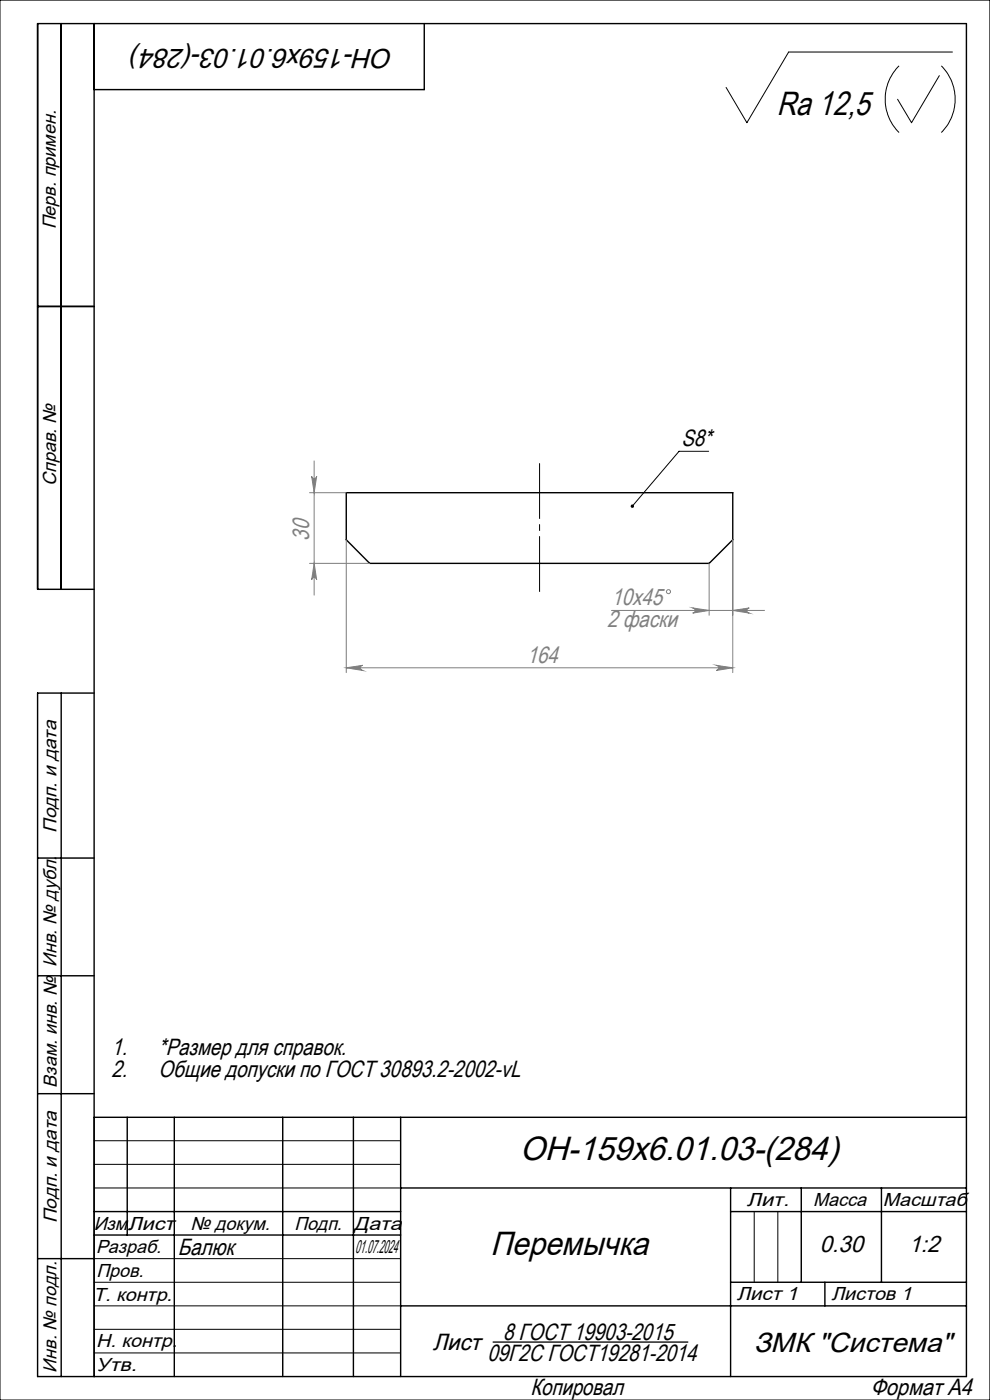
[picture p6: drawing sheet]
<svg xmlns="http://www.w3.org/2000/svg" width="210mm" height="297mm" viewBox="0 0 210 297" stroke-linecap="round" stroke-linejoin="round" font-family="sans-serif">
<g fill="none" stroke="#000" stroke-width=".3">
<path d="M13 5v120M20 5v287M90 5v14h-70M8 65h12M73.4 104.5h82v10l-5 5h-72l-5-5zM20 125h-12v-120h197v287h-197v-145h12M13 147v145M8 182h12M8 207h12M8 232h12M20 237h185M27 237v25"/>
<path d="M37 237v55M60 237v55M75 237v55M85 237v55M20 257h65M85 252h120M155 252v40M155 257h50M170 252v20M187 252v20M8 267h12M20 262h65"/>
<path d="M85 277h120M155 272h50M175 272v5"/>
</g>
<g fill="none" stroke="#808080" stroke-width=".21">
<path d="M66.6 97.8v28.5M65.7 104.5h7.7M65.7 119.5h12.7M66.1 101a.53 .53 0 0 0 .5 .5 .53 .53 0 0 0 .6-.5l-.6 3.5zM66.6 119.5l.6 3.5a.53 .53 0 0 0-.6-.5 .53 .53 0 0 0-.5 .5zM73.4 114.5v28.2M150.4 119.5v11M155.4 114.5v28.2M129.7 129.5h32.5M146.9 129l3.5 .5-3.5 .6a.55 .55 0 0 0 .5-.6 .55 .55 0 0 0-.5-.5zM155.4 129.5l3.5-.5a.55 .55 0 0 0-.5 .5 .55 .55 0 0 0 .5 .6zM73.4 141.7h82"/>
<path d="M73.4 141.7l3.5-.6a.55 .55 0 0 0-.5 .6 .55 .55 0 0 0 .5 .5zM151.9 141.1l3.5 .6-3.5 .5a.55 .55 0 0 0 .5-.5 .55 .55 0 0 0-.5-.6z"/>
<circle cx="141.8" cy="125.5" r=".43"/>
</g>
<path d="M104.5 284.7h41.5" fill="none" stroke="#000" stroke-width=".27"/>
<g fill="none" stroke="#000" stroke-width=".21">
<path d="M0 0h210v297h-210zM190.7 14a10 10 0 0 0 0 14.1M199.2 16l-5.8 10-3-4.9M199.7 14a10 10 0 0 1 0 14.1M202 11h-34.7l-8.9 15-4.4-7.4M150.3 95.7h-6.3l-9.9 11.7M20 242h65M20 247h65M20 252h65M160 257v15M165 257v15M20 267h65"/>
<path d="M20 272h65M20 277h65M20 282h65M20 287h65"/>
</g>
<path d="M114.5 125.5v-27.2" fill="none" stroke="#000" stroke-width=".21" stroke-dasharray="15.2 1.3 1.3 1.3" stroke-dashoffset="3.6"/>
<path d="M133.9 107.1a.36 .36 0 0 1 .6 .3 .36 .36 0 0 1-.6 .3l.2-.3-.2 .3a.36 .36 0 0 1 0-.6z" fill="#000"/>
<g fill="#808080">
<path d="M73.4 141.7l3.5-.6a.55 .55 0 0 0-.5 .6 .55 .55 0 0 0 .5 .5zM151.9 141.1l3.5 .6-3.5 .5a.55 .55 0 0 0 .5-.5 .55 .55 0 0 0-.5-.6zM146.9 129l3.5 .5-3.5 .6a.55 .55 0 0 0 .5-.6 .55 .55 0 0 0-.5-.5zM155.4 129.5l3.5-.5a.55 .55 0 0 0-.5 .5 .55 .55 0 0 0 .5 .6z"/>
<path d="M66.1 101a.53 .53 0 0 0 .5 .5 .53 .53 0 0 0 .6-.5l-.6 3.5zM66.6 119.5l.6 3.5a.53 .53 0 0 0-.6-.5 .53 .53 0 0 0-.5 .5z"/>
</g>
<g font-size="7.1">
<text x="164.7" y="24.5">Ra 12,5</text>
<text x="110.3" y="246.2">ОН-159х6.01.03-(284)</text>
<text x="104.1" y="266.3">Перемычка</text>
</g>
<g font-size="5.8">
<text x="83.5" y="10.4" transform="rotate(-180 83.5 10.4)">ОН-159х6.01.03-(284)</text>
<text x="159.9" y="286.8">ЗМК &quot;Система&quot;</text>
</g>
<g font-size="5">
<text x="144.6" y="94.6">S8*</text>
<text x="23.6" y="223.9">1.</text>
<text x="33.6" y="223.9">*Размер для справок.</text>
<text x="23.6" y="228.4">2.</text>
<text x="33.6" y="228.4">Общие допуски по ГОСТ 30893.2-2002-vL</text>
<text x="37.7" y="266.3">Балюк</text>
<text x="173.9" y="265.7">0.30</text>
<text x="192.8" y="265.7">1:2</text>
<text x="91.8" y="286.3">Лист</text>
<text x="106.7" y="284.2">8 ГОСТ 19903-2015</text>
<text x="103.4" y="288.7">09Г2С ГОСТ19281-2014</text>
<text x="112.5" y="296">Копировал</text>
<text x="184.7" y="296">Формат А4</text>
</g>
<g font-size="5" fill="#808080">
<text x="65.6" y="114.7" transform="rotate(-90 65.6 114.7)">30</text>
<text x="129.7" y="128.4">10x45</text>
<text x="128.8" y="132.9">2 фаски</text>
<text x="111.7" y="140.6">164</text>
</g>
<g font-size="4">
<text x="11.9" y="48.7" transform="rotate(-90 11.9 48.7)">Перв. примен.</text>
<text x="11.9" y="103.1" transform="rotate(-90 11.9 103.1)">Справ. №</text>
<text x="12" y="176.7" transform="rotate(-90 12 176.7)">Подп. и дата</text>
<text x="12" y="205" transform="rotate(-90 12 205)">Инв. № дубл.</text>
<text x="12" y="230.7" transform="rotate(-90 12 230.7)">Взам. инв. №</text>
<text x="158.4" y="255.8">Лит.</text>
<text x="172.5" y="255.8">Масса</text>
<text x="187.3" y="255.8">Масштаб</text>
<text x="12" y="259.5" transform="rotate(-90 12 259.5)">Подп. и дата</text>
<text x="19.9" y="261">Изм.</text>
<text x="27.1" y="261">Лист</text>
<text x="40.4" y="261">№ докум.</text>
<text x="62.4" y="261">Подп.</text>
<text x="75.1" y="261">Дата</text>
<text x="20.4" y="265.8">Разраб.</text>
<text x="75.4" y="265.8">01.07.2024</text>
<text x="19.8" y="275.9">Т. контр.</text>
<text x="20.4" y="270.8">Пров.</text>
<text x="156.3" y="275.8">Лист 1</text>
<text x="176.4" y="275.7">Листов 1</text>
<text x="20.4" y="285.8">Н. контр.</text>
<text x="12" y="291.2" transform="rotate(-90 12 291.2)">Инв. № подл.</text>
<text x="20.4" y="290.8">Утв.</text>
</g>
</svg>
